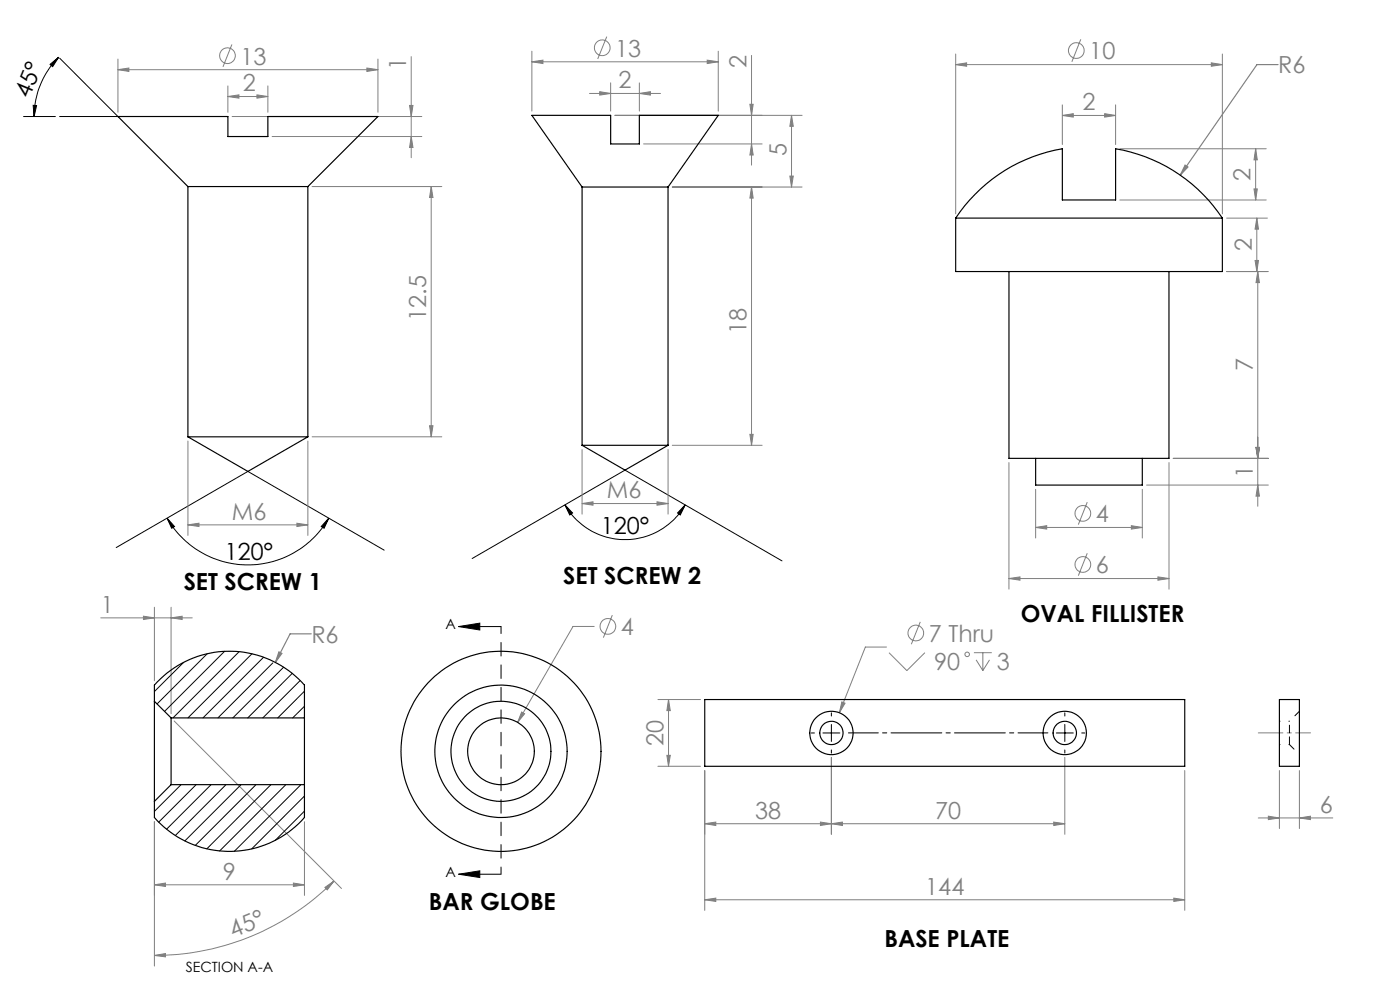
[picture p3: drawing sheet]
<svg xmlns="http://www.w3.org/2000/svg" width="420mm" height="297mm" viewBox="0 0 420 297" stroke-linecap="round" stroke-linejoin="round" font-family="sans-serif">
<g fill="none" stroke="#808080" stroke-width=".3">
<path d="M35.4 17.7v16M69.6 13.3l-2.7 6.7M113.4 17.7v16M123.4 17v30.3M159.6 18.5l3.3-.5v1zM159.6 15.3v18M159.6 18.5h55.9M182 11l-2.7 6.7M212.2 18l3.3 .5-3.3 .5zM215.5 15.3v18M225.5 16.6v32.9M286.7 19.4l3.3-.6v1.1z"/>
<path d="M286.7 16.2v47.9M286.7 19.4h80M324.2 11.8l-2.6 6.7M363.4 18.8l3.3 .6-3.3 .5zM366.7 16.2v47.9M35.4 20.9l3.3-.5v1zM35.4 20.9h78M68.4 28.9l3.3-.5v1zM68.4 25.7v8M68.4 28.9h12M69.6 34.9h56.9M77.1 28.4l3.3 .5-3.3 .5z"/>
<path d="M80.4 25.7v8M110.1 20.4l3.3 .5-3.3 .5zM122.9 31.6h1l-.5 3.3zM176.8 28h21.4M179.9 27.5l3.3 .5-3.3 .5zM183.2 24.8v8.5M191.8 28l3.3-.5v1zM191.8 24.8v8.5M225 31.3h1l-.5 3.3zM237.5 34.6l.5 3.2h-1zM237.5 34.6v21.5M240.6 34.6h-56.1"/>
<path d="M318.7 34.6l3.3-.5v1zM318.7 31.4v11.9M318.7 34.6h16M331.4 34.1l3.3 .5-3.3 .5zM334.7 31.4v11.9M81.6 40.9h44.9M93.6 55.9h38.9M123.4 40.9l.5 3.3h-1zM129.4 55.9v75M129.4 55.9l.5 3.3h-1zM193.1 43.1h35.5M201.7 56.1h38.9"/>
<path d="M225.5 56.1l.5 3.3h-1zM225.5 43.1l.5 3.4h-1zM225.5 56.1v77.4M237 52.8h1l-.5 3.3zM336 44.6h43.9M336 59.9h43.9M376.2 56.6h1l-.5 3.3zM376.7 44.6l.5 3.3h-1zM376.7 44.6v15.3M368 65.4h12.2M376.5 78.1h1l-.5 3.3zM377 65.4l.5 3.3h-1z"/>
<path d="M377 65.4v16M368 81.4h12.5M377.3 81.4v70.3M377.3 81.4l.5 3.3h-1zM56.4 132.2v28.3M92.4 132.2v28.3M93.6 130.9h38.9M128.9 127.6h1l-.5 3.3zM174.6 134.7v19.4M200.4 134.7v19.4M201.7 133.5h26.9M225 130.2h1l-.5 3.3z"/>
<path d="M302.7 138.6v38M350.7 138.6v38M352 137.4h28.5M376.8 134.1h1l-.5 3.3zM56.4 157.3l3.3-.5v1zM56.4 157.3h36M89.1 156.8l3.3 .5-3.3 .5zM174.6 150.9l3.3-.5v1zM174.6 150.9h25.8M197.1 150.4l3.3 .5-3.3 .5zM310.7 158.1l3.3-.6v1.1zM310.7 146.6v14.7"/>
<path d="M310.7 158.1h32M326.2 150.5l-2.7 6.7M339.4 157.5l3.3 .6-3.3 .5zM342.7 146.6v14.7M344 145.4h36.5M377.3 145.4l.5 3.3h-1zM302.7 173.4l3.3-.5v1zM302.7 173.4h48M326.2 165.8l-2.7 6.7M347.4 172.9l3.3 .5-3.3 .5zM30.2 185.2h27.5M43 184.7l3.3 .5-3.3 .5z"/>
<path d="M46.3 182v22M51.3 185.2l3.3-.5v1zM51.3 182v31.9M178.3 187.7h-6.4l-16.6 28.8M183.7 184.4l-2.7 6.7M266 193.9h-6.4l-7.8 19.7M266.7 195.6l5.4 5.4 5.4-5.4M276.1 186.4l-2.7 6.7M292.2 195.6h5.3M292.8 197.8l2.1 3.2M294.9 195.6v5.4M296.9 197.8l-2 3.2"/>
<path d="M52.2 216.1l50.2 50.2M156.5 213.4l.9 .5-2.1 2.6zM197.4 209.7h12.7M200.6 209.7l.5 3.3h-1zM200.6 209.7v20M252.6 210.4l.9 .3-1.7 2.9zM197.4 229.7h12.7M200.1 226.4h1l-.5 3.3zM211.4 230.9v41.9M249.4 227v23M319.4 227v23M355.4 230.9v41.9"/>
<path d="M383.8 230.9v17.4M389.8 230.9v17.4M46.3 246.3v43.2M91.3 246.3v22.1M211.4 246.9l3.3-.5v1zM246.1 246.4l3.3 .5-3.3 .5zM249.4 246.9l3.3-.5v1zM316.1 246.4l3.3 .5-3.3 .5zM319.4 246.9h-108M377.5 245.1h22.3M380.5 244.6l3.3 .5-3.3 .5zM389.8 245.1l3.3-.5v1z"/>
<path d="M46.3 265.2l3.3-.5v1zM46.3 265.2h45M88 264.7l3.3 .5-3.3 .5zM97.5 266l2.7-1.9-2 2.6zM100.2 264.1a76 76 0 0 1-53.9 22.2M211.4 269.7l3.3-.5v1zM211.4 269.7h144M352.1 269.2l3.3 .5-3.3 .5zM46.3 286.3l3.3-.5v1z"/>
<circle cx="68.2" cy="16.7" r="2.36"/>
<circle cx="180.7" cy="14.3" r="2.36"/>
<circle cx="322.9" cy="15.1" r="2.35"/>
<circle cx="324.9" cy="153.9" r="2.35"/>
<circle cx="324.9" cy="169.2" r="2.35"/>
<circle cx="182.4" cy="187.7" r="2.35"/>
<circle cx="274.7" cy="189.7" r="2.36"/>
<circle cx="290.2" cy="196.1" r=".68"/>
</g>
<g fill="none" stroke="#000" stroke-width=".3">
<path d="M15 19.3l2.6-2.2-1.8 2.9zM17.6 17.1a25.3 25.3 0 0 0-7.4 17.8M17.9 17.4l17.5 17.5h-17.5M7.1 34.9h9.5M9.9 31.6h1.1l-.8 3.3zM50.1 155.3l2.3 2.5-.9 .5zM50.1 155.3a28 28 0 0 0 48.5 0M98.6 155.3l-1.4 3-.8-.5zM169.5 151.3l2.3 2.4-.9 .6zM169.5 151.3a20.8 20.8 0 0 0 36.1 0M205.6 151.3l-1.5 3-.8-.6zM34.9 164.1l39.5-22.8 40.9 23.6"/>
<path d="M141.6 167.4l45.9-26.5 47.1 27.2M137.6 187.8l6.3-1v2zM137.6 187.8h12.7M243.4 219.7h.9M246.9 219.7h5.1M249.4 213.6v1M249.4 217.1v5.1M316.9 219.7h5.1M319.4 213.6v1M319.4 217.1v5.1M324.5 219.7h1M249.4 224.8v.9"/>
<path d="M319.4 224.8v.9M137.6 262l6.3-1v2zM137.6 262h12.7"/>
</g>
<path d="M383.4 19.4h-6.3l-23 33.1M355.5 49.5l.9 .6-2.3 2.4zM83.7 195.4l.9 .4-2 2.7zM93.4 190h-6.4l-4.4 8.5" fill="none" stroke="#808080" stroke-width=".35"/>
<path d="M150.3 187.8v74.2" fill="none" stroke="#000" stroke-width=".3" stroke-dasharray="4.1 2.7" stroke-dashoffset="1.9"/>
<path d="M377.5 219.6h15.7" fill="none" stroke="#808080" stroke-width=".3" stroke-dasharray="15.2 1.3 1.3 1.3" stroke-dashoffset="7.9"/>
<path d="M314.4 219.6h-59.9" fill="none" stroke="#000" stroke-width=".3" stroke-dasharray="15.2 1.3 1.3 1.3" stroke-dashoffset="6.3"/>
<g fill="#000">
<path d="M15 19.3l2.6-2.2-1.8 2.9zM9.9 31.6h1.1l-.8 3.3z"/>
<path d="M50.1 155.3l2.3 2.5-.9 .5zM98.6 155.3l-1.4 3-.8-.5z"/>
<path d="M169.5 151.3l2.3 2.4-.9 .6zM205.6 151.3l-1.5 3-.8-.6z"/>
<path d="M137.6 187.8l6.3-1v2zM137.6 262l6.3-1v2z"/>
</g>
<g fill="#808080">
<path d="M389.8 245.1l3.3-.5v1zM380.5 244.6l3.3 .5-3.3 .5z"/>
<path d="M35.4 20.9l3.3-.5v1zM110.1 20.4l3.3 .5-3.3 .5zM56.4 157.3l3.3-.5v1zM89.1 156.8l3.3 .5-3.3 .5zM159.6 18.5l3.3-.5v1zM212.2 18l3.3 .5-3.3 .5zM174.6 150.9l3.3-.5v1zM197.1 150.4l3.3 .5-3.3 .5zM286.7 19.4l3.3-.6v1.1zM363.4 18.8l3.3 .6-3.3 .5zM318.7 34.6l3.3-.5v1zM331.4 34.1l3.3 .5-3.3 .5zM310.7 158.1l3.3-.6v1.1zM339.4 157.5l3.3 .6-3.3 .5zM302.7 173.4l3.3-.5v1zM347.4 172.9l3.3 .5-3.3 .5zM156.5 213.4l-1.2 3.1 2.1-2.6zM43 184.7l3.3 .5-3.3 .5zM51.3 185.2l3.3-.5v1zM46.3 265.2l3.3-.5v1zM88 264.7l3.3 .5-3.3 .5zM211.4 246.9l3.3-.5v1zM246.1 246.4l3.3 .5-3.3 .5zM252.6 210.4l-.8 3.2 1.7-2.9z"/>
<path d="M211.4 269.7l3.3-.5v1zM352.1 269.2l3.3 .5-3.3 .5z"/>
<path d="M77.1 28.4l3.3 .5-3.3 .5zM68.4 28.9l3.3-.5v1z"/>
<path d="M249.4 246.9l3.3-.5v1zM316.1 246.4l3.3 .5-3.3 .5z"/>
<path d="M46.3 286.3l3.3-.5v1zM97.5 266l2.7-1.9-2 2.6z"/>
<path d="M128.9 127.6h1l-.5 3.3zM129.4 55.9l.5 3.3h-1zM376.8 134.1h1l-.5 3.3zM377.3 81.4l.5 3.3h-1zM377.3 145.4l.5 3.3h-1zM376.8 134.1h1l-.5 3.3z"/>
<path d="M123.4 40.9l.5 3.3h-1zM122.9 31.6h1l-.5 3.3zM225.5 43.1l.5 3.4h-1zM225 31.3h1l-.5 3.3z"/>
<path d="M237.5 34.6l.5 3.2h-1zM237 52.8h1l-.5 3.3zM225.5 56.1l.5 3.3h-1zM225 130.2h1l-.5 3.3zM376.7 44.6l.5 3.3h-1zM376.2 56.6h1l-.5 3.3zM377 65.4l.5 3.3h-1zM376.5 78.1h1l-.5 3.3zM200.6 209.7l.5 3.3h-1zM200.1 226.4h1l-.5 3.3z"/>
<path d="M179.9 27.5l3.3 .5-3.3 .5zM191.8 28l3.3-.5v1z"/>
<path d="M355.5 49.5l-1.4 3 2.3-2.4zM83.7 195.4l-1.1 3.1 2-2.7z"/>
</g>
<g fill="none" stroke="#000" stroke-width=".35">
<path d="M56.4 55.9h36M56.4 55.9l-21-21h33v6h12v-6h33l-21 21M56.4 55.9v75M92.4 55.9v75M174.6 56.1h25.8M174.6 56.1l-15-21.5h23.6v8.5h8.6v-8.5h23.7l-15.1 21.5M174.6 56.1v77.4M200.4 56.1v77.4M286.7 65.4a48.1 48.1 0 0 1 32-20.8v15.3h16v-15.3a48.1 48.1 0 0 1 32 20.8M286.7 65.4v16h80v-16M286.7 65.4h80M302.7 81.4v56h48v-56"/>
<path d="M56.4 130.9h36M56.4 130.9l18 10.4 18-10.4M174.6 133.5h25.8M174.6 133.5l12.9 7.4 12.9-7.4M310.7 137.4v8h32v-8M46.3 210.2v-4.9a30.1 30.1 0 0 1 45 0v9.9M46.3 210.2v30M46.3 210.2l5 5M51.3 215.2v20M51.3 215.2h40M91.3 215.2v20M211.4 209.7h144v20h-144z"/>
<path d="M383.8 209.7h6v20h-6zM51.3 235.2h40M51.3 235.2l-5 5M91.3 235.2v9.8a30 30 0 0 1-45 0v-4.8"/>
<circle cx="249.4" cy="219.7" r="6.5"/>
<circle cx="249.4" cy="219.7" r="3.5"/>
<circle cx="319.4" cy="219.7" r="6.5"/>
<circle cx="319.4" cy="219.7" r="3.5"/>
<circle cx="150.3" cy="225.2" r="15"/>
<circle cx="150.3" cy="225.2" r="19.9"/>
<circle cx="150.3" cy="225.2" r="30"/>
<circle cx="150.3" cy="225.2" r="10"/>
</g>
<g fill="none" stroke="#000" stroke-width=".3">
<path d="M55.1 198.5l-8.8 8.8M62.2 195.9l-15.1 15.1M67.4 195.2l-18 18M71.8 195.3l-19.9 19.9M75.6 195.9l-19.2 19.3M79.1 197l-18.2 18.2M81.8 198.7l-16.4 16.5M85.1 200l-15.3 15.2M87.7 201.8l-13.4 13.4M90 204l-11.2 11.2M91.3 207.1l-8 8.1M91.3 211.7l-3.5 3.5"/>
<path d="M54.3 235.2l-8 8M58.8 235.2l-11.2 11.2M63.3 235.2l-13.3 13.3M67.8 235.2l-15.2 15.2M72.3 235.2l-16.8 16.8M76.8 235.2l-18.2 18.2M81.3 235.2l-19.2 19.2M85.8 235.2l-19.9 19.8M90.3 235.2l-20 19.9M91.3 238.6l-15.8 15.8M91.3 243.1l-8.7 8.7"/>
</g>
<path d="M386.8 219.6v-3.5M386.8 223.1v-3.5" fill="none" stroke="#000" stroke-width=".3" stroke-dasharray="4.1 2.7" stroke-dashoffset="1.8"/>
<path d="M389.8 213.1l-3 3M386.8 223.1l3 3" fill="none" stroke="#000" stroke-width=".3" stroke-dasharray="4.1 2.7" stroke-dashoffset="2.1"/>
<path d="M386.8 216.1h-3M383.8 223.1h3" fill="none" stroke="#000" stroke-width=".3" stroke-dasharray="4.1 2.7" stroke-dashoffset="3.9"/>
<g font-size="7.1" fill="#808080">
<text x="184.6" y="17">13</text>
<text x="326.8" y="17.8">10</text>
<text x="72.1" y="19.3">13</text>
<text x="121.9" y="20.8" transform="rotate(-90 121.9 20.8)">1</text>
<text x="223.9" y="20.5" transform="rotate(-90 223.9 20.5)">2</text>
<text x="383.4" y="22">R6</text>
<text x="72.8" y="27.4">2</text>
<text x="185.6" y="26.4">2</text>
<text x="324.8" y="33">2</text>
<text x="236" y="46.6" transform="rotate(-90 236 46.6)">5</text>
<text x="375.2" y="54.2" transform="rotate(-90 375.2 54.2)">2</text>
<text x="375.5" y="75.3" transform="rotate(-90 375.5 75.3)">2</text>
<text x="127.9" y="96.1" transform="rotate(-90 127.9 96.1)">12.5</text>
<text x="223.9" y="100" transform="rotate(-90 223.9 100)">18</text>
<text x="375.8" y="111.3" transform="rotate(-90 375.8 111.3)">7</text>
<text x="375.8" y="143.3" transform="rotate(-90 375.8 143.3)">1</text>
<text x="182.1" y="149.4">M6</text>
<text x="69.6" y="155.7">M6</text>
<text x="328.8" y="156.5">4</text>
<text x="328.8" y="171.8">6</text>
<text x="30.2" y="183.6">1</text>
<text x="186.3" y="190.4">4</text>
<text x="93.4" y="192.6">R6</text>
<text x="278.6" y="192.4">7 Thru</text>
<text x="280.3" y="200.8">90</text>
<text x="299" y="200.8">3</text>
<text x="199" y="223.6" transform="rotate(-90 199 223.6)">20</text>
<text x="226.5" y="245.3">38</text>
<text x="280.5" y="245.3">70</text>
<text x="396" y="243.6">6</text>
<text x="66.9" y="263.6">9</text>
<text x="277.6" y="268.1">144</text>
<text x="70" y="281.2" transform="rotate(-23 70 281.2)">45°</text>
</g>
<g font-size="7.1">
<text x="8.7" y="29.6" transform="rotate(-67 8.7 29.6)">45°</text>
<text x="180.3" y="160.2">120°</text>
<text x="67.5" y="167.8" transform="rotate(-1 67.5 167.8)">120°</text>
<text x="55.1" y="176.9">SET SCREW 1</text>
<text x="169" y="175.1">SET SCREW 2</text>
<text x="306.2" y="186.5">OVAL FILLISTER</text>
<text x="128.7" y="272.7">BAR GLOBE</text>
<text x="265.3" y="283.7">BASE PLATE</text>
</g>
<g font-size="4.2">
<text x="133.7" y="188.5">A</text>
<text x="133.7" y="262.7">A</text>
<text x="55.7" y="291.2">SECTION A-A</text>
</g>
</svg>
